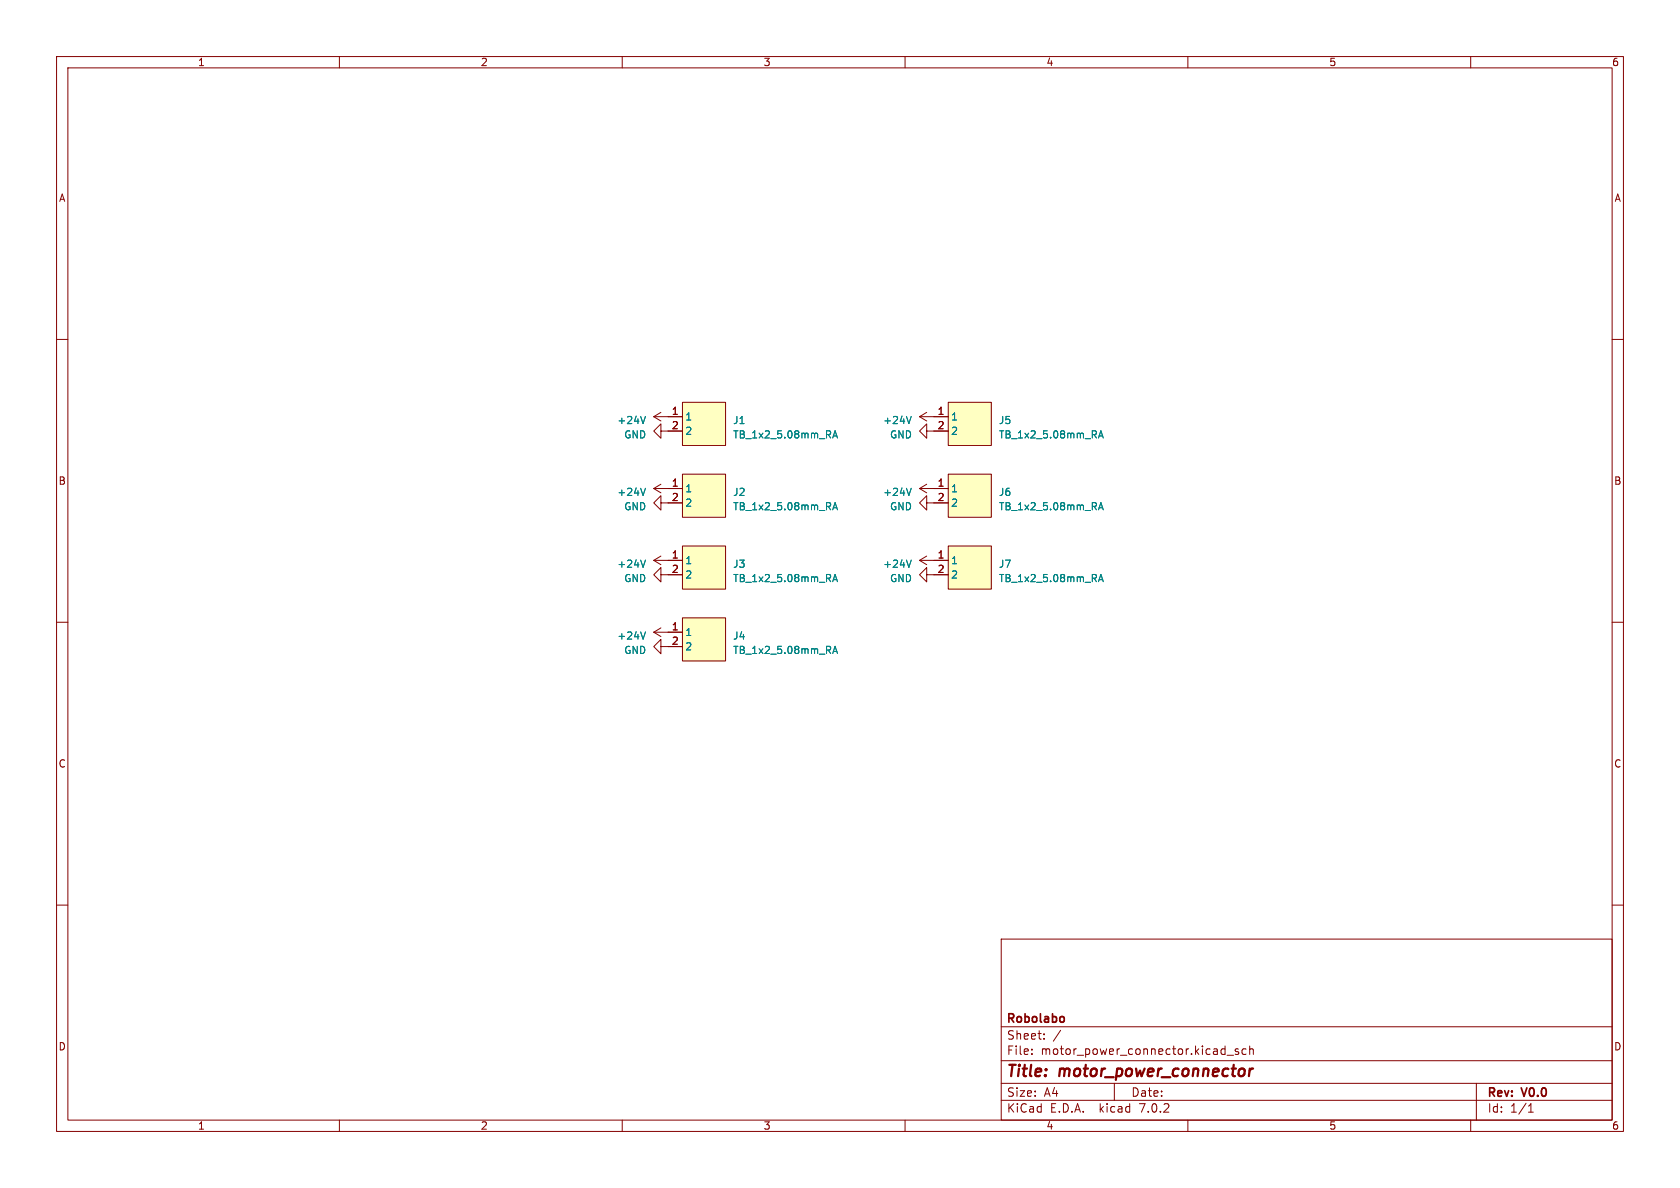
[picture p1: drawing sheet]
<svg xmlns="http://www.w3.org/2000/svg" width="297mm" height="210mm" viewBox="0 0 297 210" stroke-linecap="round" stroke-linejoin="round" font-family="sans-serif">
<path d="M0 0h297v210h-297z" fill="#fff" stroke="#fff" stroke-width=".18"/>
<g fill="none" stroke="#840000" stroke-width=".18">
<path d="M10 10h277v190h-277zM12 12h273v186h-273zM60 10v2M110 10v2M160 10v2M210 10v2M260 10v2M10 60h2M285 60h2M115.6 73.7h5M115.6 73.7l1.2 .7M116.8 76.2v-1.3l-1.2 1.3 1.2 1.3v-1.3h3.8"/>
<path d="M116.8 72.9l-1.2 .8M120.6 71.1h7.7v7.6h-7.7zM162.6 73.7h5M162.6 73.7l1.2 .7M163.8 76.2v-1.3l-1.2 1.3 1.2 1.3v-1.3h3.8M163.8 72.9l-1.2 .8M167.6 71.1h7.7v7.6h-7.7zM115.6 86.4h5M115.6 99.1h5M115.6 99.1l1.2 .7M115.6 86.4l1.2 .7M116.8 88.9v-1.3l-1.2 1.3 1.2 1.3v-1.3h3.8"/>
<path d="M116.8 98.3l-1.2 .8M116.8 85.6l-1.2 .8M120.6 96.5h7.7v7.6h-7.7zM120.6 83.8h7.7v7.6h-7.7zM162.6 86.4h5M162.6 99.1h5M162.6 99.1l1.2 .7M162.6 86.4l1.2 .7M163.8 88.9v-1.3l-1.2 1.3 1.2 1.3v-1.3h3.8M163.8 98.3l-1.2 .8M163.8 85.6l-1.2 .8M167.6 83.8h7.7v7.6h-7.7z"/>
<path d="M167.6 96.5h7.7v7.6h-7.7zM10 110h2M115.6 111.8l1.2 .7M115.6 111.8h5M116.8 114.3v-1.3l-1.2 1.3 1.2 1.3v-1.3h3.8M116.8 101.6v-1.3l-1.2 1.3 1.2 1.3v-1.3h3.8M116.8 111l-1.2 .8M120.6 109.2h7.7v7.6h-7.7zM163.8 101.6v-1.3l-1.2 1.3 1.2 1.3v-1.3h3.8M285 110h2M10 160h2M285 160h2"/>
<path d="M177 166h108v32h-108zM60 198v2M110 198v2M160 198v2M177 194.5h108M177 191.5h108M177 187.5h108M177 181.5h108M182.4 186.3v.1M182.4 185.5v.1M184.6 183.6v.1M184.6 182.8v.1"/>
<path d="M197 191.5v3M210 198v2M216.9 186.5h1.2M218.9 185.5l-.3-.1-.2 .2v.2l.5 .2v.3h-.5M220.3 185.5l-.4-.1-.3 .3v.4l.1 .2h.6M220.9 185.5l.2-.1 .4 .1 .1 .9M220.9 184.9v1.5M260 198v2M261 191.5v6.5M270.2 196.6h.9M270.2 195.5l.4-.4v1.5"/>
</g>
<path d="M221.5 188.9l-.4 .1" fill="none" stroke="#840000" stroke-width=".4"/>
<g fill="#ffffc2" stroke="#ffffc2" stroke-width=".18">
<path d="M167.6 83.8h7.7v7.6h-7.7z"/>
<path d="M167.6 96.5h7.7v7.6h-7.7z"/>
<path d="M167.6 71.1h7.7v7.6h-7.7z"/>
<path d="M120.6 96.5h7.7v7.6h-7.7z"/>
<path d="M120.6 109.2h7.7v7.6h-7.7z"/>
<path d="M120.6 83.8h7.7v7.6h-7.7z"/>
<path d="M120.6 71.1h7.7v7.6h-7.7z"/>
</g>
<g fill="none" stroke="#008484" stroke-width=".18">
<path d="M114.1 73.6l-.4 1.3M147.2 77.4l.4-1.2 .5 1.2M147.3 77.1h.6M161.1 73.6l-.4 1.3M194.2 77.4l.4-1.2 .4 1.2M194.3 77.1h.6M114.1 99l-.4 1.3M114.1 86.3l-.4 1.3M147.2 90.1l.4-1.2 .5 1.2M147.3 89.8h.6M161.1 99l-.4 1.3M161.1 86.3l-.4 1.3"/>
<path d="M194.2 90.1l.4-1.2 .4 1.2M194.3 89.8h.6M114.1 111.7l-.4 1.3M147.2 102.8l.4-1.2 .5 1.2M147.2 115.5l.4-1.2 .5 1.2M147.3 102.5h.6M147.3 115.2h.6M194.2 102.8l.4-1.2 .4 1.2M194.3 102.5h.6"/>
</g>
<g font-size="2.8" fill="#840000">
<text x="178" y="190.8">Title:</text>
<text x="187.4" y="190.8">motor_power_connector</text>
</g>
<g font-size="2.1" fill="#840000">
<text x="178" y="183.9">Sheet:</text>
<text x="178" y="181.1">Robolabo</text>
<text x="186.2" y="183.9">/</text>
<text x="178" y="186.6">File:</text>
<text x="184" y="186.6">motor_power_connector.kicad_sch</text>
<text x="178" y="196.8">KiCad</text>
<text x="178" y="194">Size:</text>
<text x="184.6" y="194">A4</text>
<text x="185.7" y="196.8">E.D.A.</text>
<text x="194.4" y="196.8">kicad</text>
<text x="200" y="194">Date:</text>
<text x="201.5" y="196.8">7.0.2</text>
<text x="263" y="194.2">Rev:</text>
<text x="263" y="196.8">Id:</text>
<text x="267" y="196.8">1/1</text>
<text x="269.2" y="194.2">V0.0</text>
</g>
<g font-size="1.8" fill="#840000">
<text x="35" y="11.8">1</text>
<text x="85" y="11.8">2</text>
<text x="135" y="11.8">3</text>
<text x="185" y="11.8">4</text>
<text x="235" y="11.8">5</text>
<text x="285" y="11.8">6</text>
<text x="10.4" y="35.8">A</text>
<text x="285.4" y="35.8">A</text>
<text x="118.7" y="73.4">1</text>
<text x="118.7" y="75.9">2</text>
<text x="165.7" y="73.4">1</text>
<text x="165.7" y="75.9">2</text>
<text x="10.3" y="85.8">B</text>
<text x="118.7" y="86.1">1</text>
<text x="118.7" y="88.6">2</text>
<text x="165.7" y="86.1">1</text>
<text x="165.7" y="88.6">2</text>
<text x="285.3" y="85.8">B</text>
<text x="118.7" y="98.8">1</text>
<text x="118.7" y="101.3">2</text>
<text x="165.7" y="98.8">1</text>
<text x="165.7" y="101.3">2</text>
<text x="118.7" y="111.5">1</text>
<text x="118.7" y="114">2</text>
<text x="10.3" y="135.8">C</text>
<text x="285.3" y="135.8">C</text>
<text x="10.3" y="185.8">D</text>
<text x="285.3" y="185.8">D</text>
<text x="35" y="199.8">1</text>
<text x="85" y="199.8">2</text>
<text x="135" y="199.8">3</text>
<text x="185" y="199.8">4</text>
<text x="235" y="199.8">5</text>
<text x="285" y="199.8">6</text>
</g>
<g font-size="1.8" fill="#008484">
<text x="109.1" y="75.1">+24V</text>
<text x="110.3" y="77.7">GND</text>
<text x="121.2" y="74.5">1</text>
<text x="121.2" y="77">2</text>
<text x="129.5" y="75.1">J1</text>
<text x="129.5" y="77.7">TB_1x2_5.08mm_RA</text>
<text x="156.1" y="75.1">+24V</text>
<text x="157.3" y="77.7">GND</text>
<text x="168.1" y="74.5">1</text>
<text x="168.1" y="77">2</text>
<text x="176.5" y="75.1">J5</text>
<text x="176.5" y="77.7">TB_1x2_5.08mm_RA</text>
<text x="109.1" y="87.8">+24V</text>
<text x="121.2" y="87.2">1</text>
<text x="121.2" y="89.7">2</text>
<text x="129.5" y="87.8">J2</text>
<text x="156.1" y="87.8">+24V</text>
<text x="168.1" y="87.2">1</text>
<text x="168.1" y="89.7">2</text>
<text x="176.5" y="87.8">J6</text>
<text x="110.3" y="90.4">GND</text>
<text x="129.5" y="90.4">TB_1x2_5.08mm_RA</text>
<text x="157.3" y="90.4">GND</text>
<text x="176.5" y="90.4">TB_1x2_5.08mm_RA</text>
<text x="109.1" y="100.5">+24V</text>
<text x="121.2" y="99.9">1</text>
<text x="129.5" y="100.5">J3</text>
<text x="156.1" y="100.5">+24V</text>
<text x="168.1" y="99.9">1</text>
<text x="176.5" y="100.5">J7</text>
<text x="110.3" y="103.1">GND</text>
<text x="121.2" y="102.4">2</text>
<text x="129.5" y="103.1">TB_1x2_5.08mm_RA</text>
<text x="157.3" y="103.1">GND</text>
<text x="168.1" y="102.4">2</text>
<text x="176.5" y="103.1">TB_1x2_5.08mm_RA</text>
<text x="109.1" y="113.2">+24V</text>
<text x="121.2" y="112.6">1</text>
<text x="129.5" y="113.2">J4</text>
<text x="110.3" y="115.8">GND</text>
<text x="121.2" y="115.1">2</text>
<text x="129.5" y="115.8">TB_1x2_5.08mm_RA</text>
</g>
</svg>
